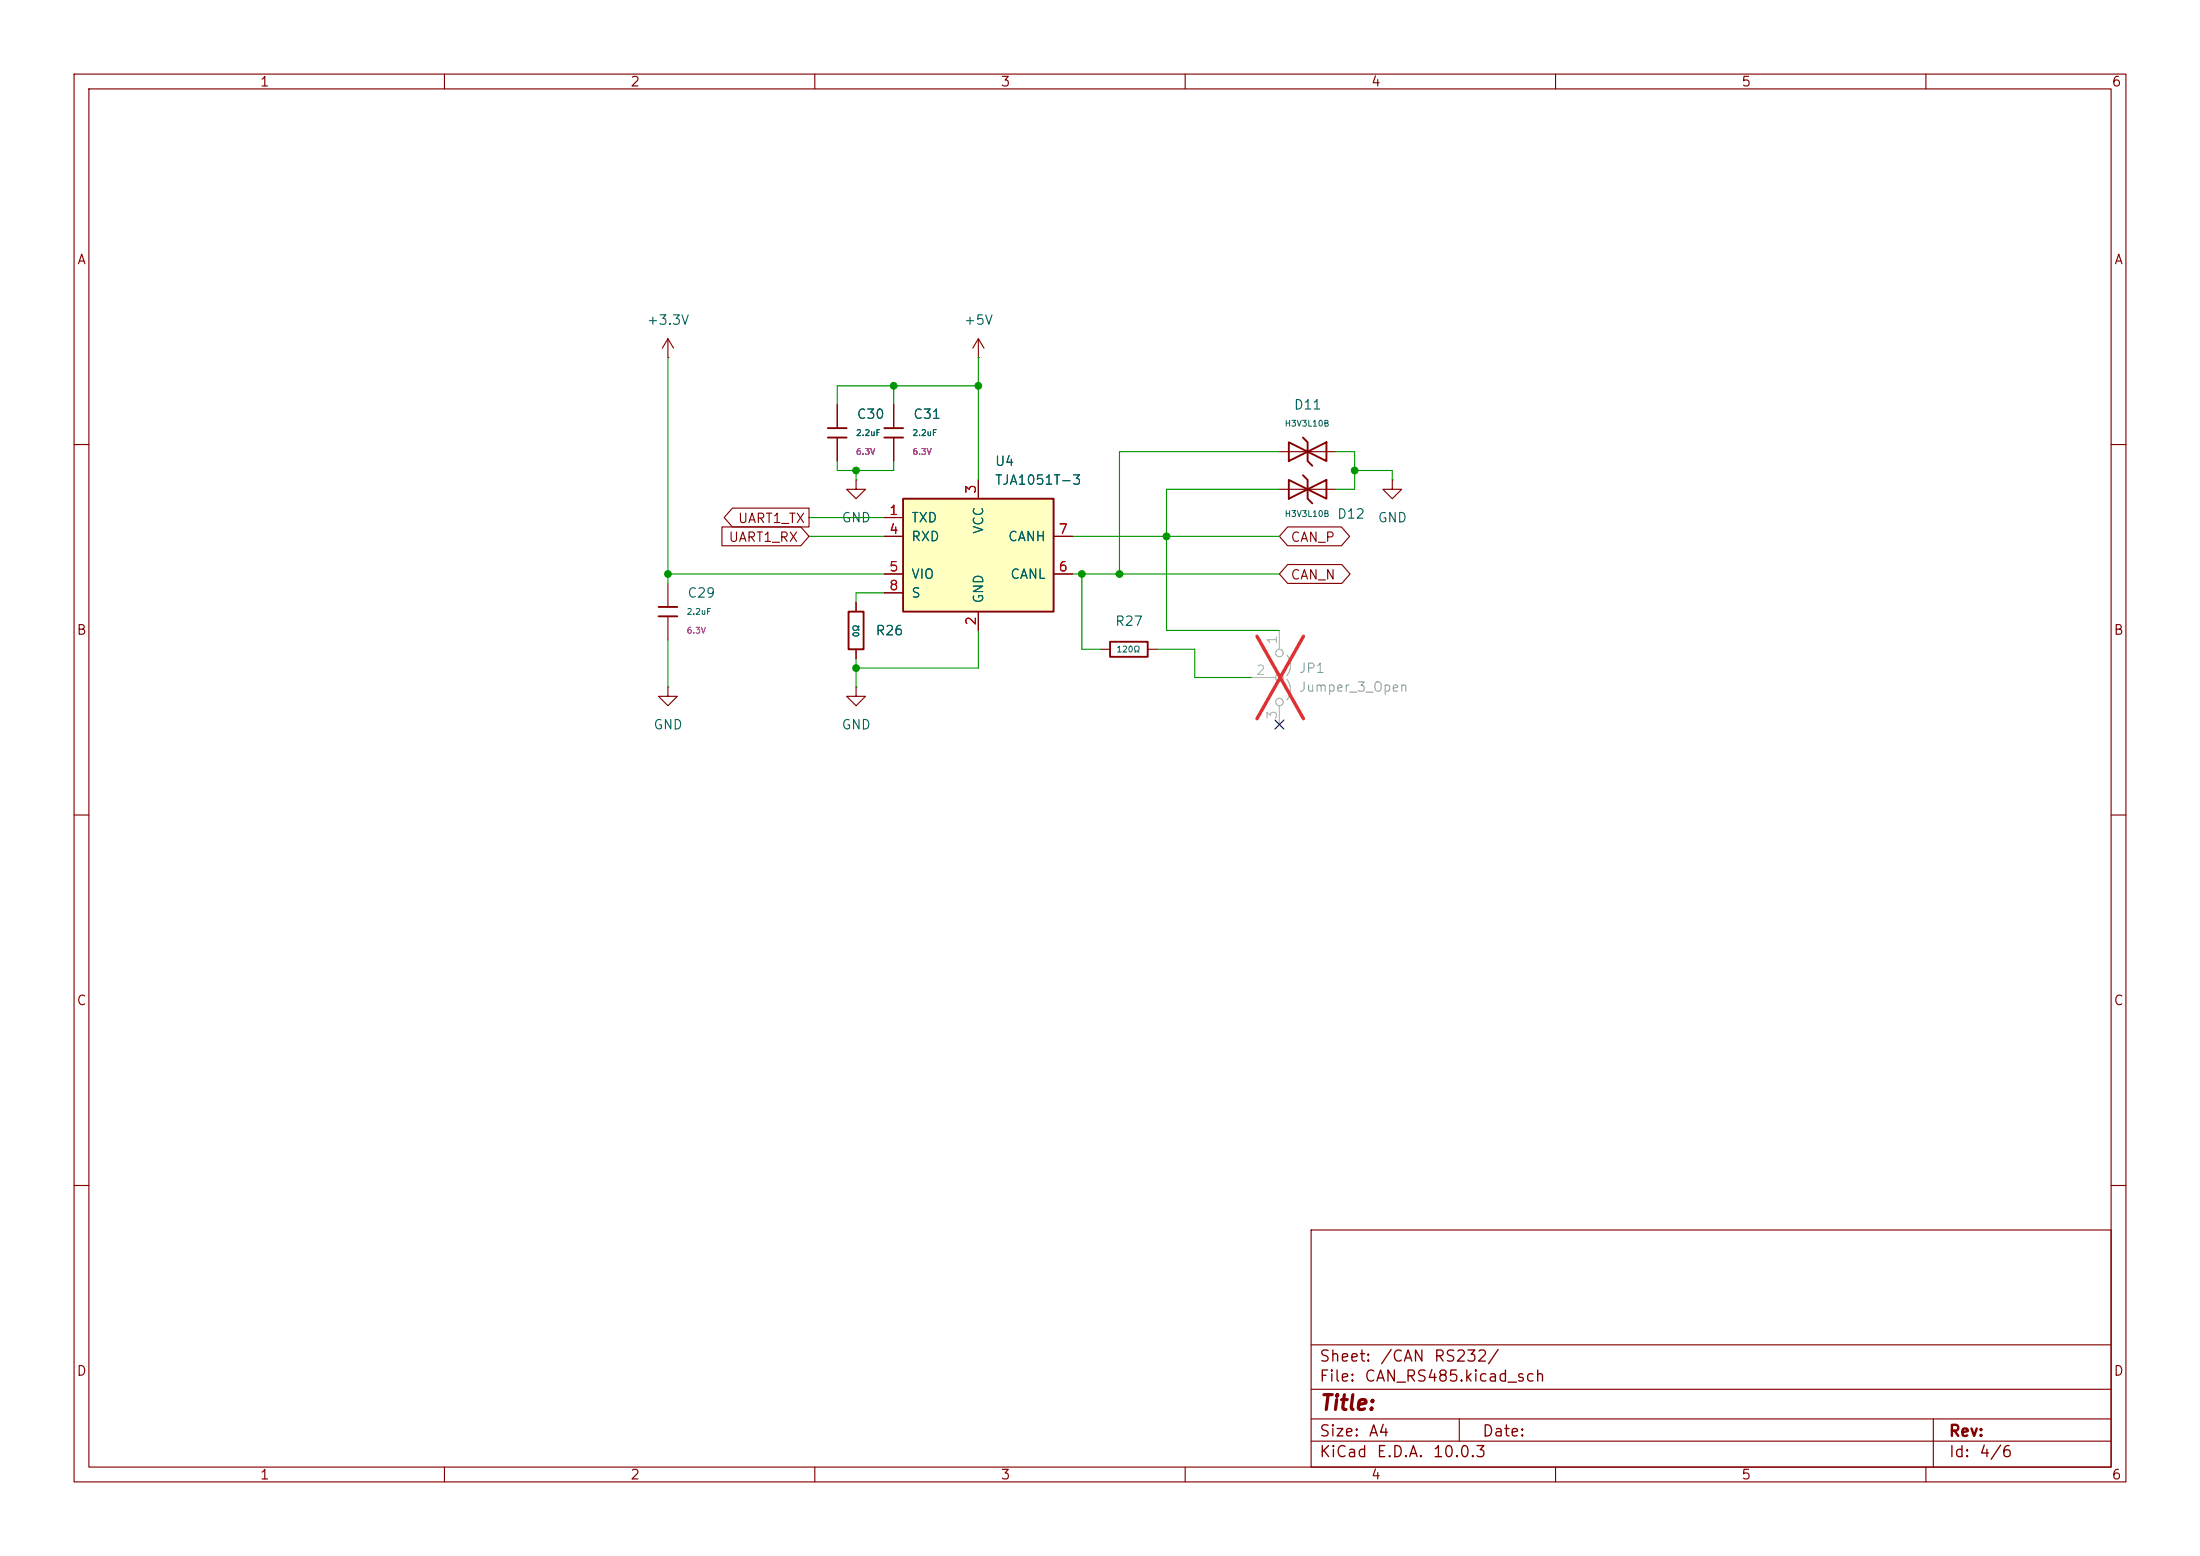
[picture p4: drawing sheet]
<svg xmlns="http://www.w3.org/2000/svg" width="297mm" height="210mm" viewBox="0 0 297 210" stroke-linecap="round" stroke-linejoin="round" font-family="sans-serif">
<g fill="none" stroke="#840000" stroke-width=".15">
<path d="M10 10h277v190h-277zM12 12h273v186h-273zM60 10v2M110 10v2M160 10v2M210 10v2M260 10v2M132.1 48.3h.1M132.1 45.7l-.8 1.3M132.1 45.7l.7 1.3M132.1 45.7v2.6M10 60h2"/>
<path d="M172.7 66h7.6M172.7 61h7.6M188 64.8v1.2h1.2l-1.2 1.3-1.3-1.3h1.3M188 64.8h.1M285 60h2M148.6 87.6h1.3M154.9 87.6h1.3M10 110h2M285 110h2M10 160h2M177 166h108v32h-108zM285 160h2"/>
<path d="M60 198v2M110 198v2M160 198v2M177 194.5h108M177 191.5h108M177 187.5h108M177 181.5h108M197 191.5v3M210 198v2M260 198v2M261 191.5v6.5"/>
</g>
<path d="M174 59.7l2.5 1.3-2.5 1.2zM175.9 59.1l.6 .6v2.5l.7 .7M174 64.8l2.5 1.2-2.5 1.3zM175.9 64.1l.6 .7v2.5l.7 .6M176.5 66l2.6-1.2v2.5zM176.5 61l2.6-1.3v2.5zM149.9 86.6h5v2h-5z" fill="none" stroke="#840000" stroke-width=".25"/>
<g fill="none" stroke="#a1a1a1" stroke-width=".15">
<path d="M168.9 91.4h3.3M172.7 85.1v2.5M172.7 95.3v2.5M173.7 88.4a2.26 2.26 0 0 1 0 2.8M173.7 91.7a2.26 2.26 0 0 1 0 2.8"/>
<circle cx="172.7" cy="91.4" r=".51"/>
<circle cx="172.7" cy="88.1" r=".51"/>
<circle cx="172.7" cy="94.7" r=".51"/>
</g>
<path d="M169.7 85.9l6.3 11.1M176 85.9l-6.3 11.1" fill="none" stroke="#e12e31" stroke-width=".46"/>
<path d="M121.9 67.3h20.3v15.3h-20.3z" fill="#ffffc2"/>
<path d="M111.8 57.8h2.5M111.8 59.1h2.5M119.4 57.8h2.5M119.4 59.1h2.5M121.9 67.3h20.3v15.3h-20.3zM88.9 81.9h2.5M88.9 83.2h2.5M114.6 82.6h2v5h-2z" fill="none" stroke="#840000" stroke-width=".25"/>
<g fill="none" stroke="#840000" stroke-width=".15">
<path d="M90.2 48.3h.1M90.2 45.7v2.6M90.2 45.7l-.8 1.3M90.2 45.7l.7 1.3M113 54.6v3.2M113 59.1v3.1M120.6 54.6v3.2M120.6 59.1v3.1M90.2 78.7v3.2M97.5 71.1h10.6l1.1 1.3-1.1 1.3h-10.6zM98.9 68.6h10.3v2.5h-10.3l-1.1-1.2zM115.6 64.8v1.2h1.2l-1.2 1.3-1.3-1.3h1.3"/>
<path d="M115.6 64.8h.1M119.4 69.9h2.5M119.4 72.4h2.5M119.4 77.5h2.5M132.1 64.8v2.5M142.2 72.4h2.6M142.2 77.5h2.6M173.8 71.1h7.3l1.1 1.3-1.1 1.3h-7.3l-1.1-1.3zM173.8 76.2h7.4l1.1 1.3-1.1 1.2h-7.4l-1.1-1.2zM90.2 92.7v1.3h1.2l-1.2 1.3-1.3-1.3h1.3M90.2 92.7h.1M90.2 83.2v3.2"/>
<path d="M115.6 92.7v1.3h1.2l-1.2 1.3-1.3-1.3h1.3M115.6 92.7h.1M115.6 81.3v1.3M115.6 87.6v1.3M119.4 80h2.5M132.1 82.6v2.5"/>
</g>
<g fill="none" stroke="#009600" stroke-width=".15">
<path d="M90.2 48.3v30.4M120.6 52.1v2.5M132.1 48.3v16.5M132.1 52.1h-19.1v2.5M90.2 77.5h29.2M109.2 72.4h10.2M109.2 69.9h10.2M113 62.2v1.3h7.6v-1.3M115.6 63.5v1.3M144.8 72.4h27.9M144.8 77.5h27.9M146 77.5v10.1h2.6"/>
<path d="M172.7 61h-21.6v16.5M172.7 66h-15.2v19.1h15.2M180.3 61h2.6v5h-2.6M182.9 63.5h5.1v1.3M90.2 86.4v6.3M115.6 88.9v3.8M119.4 80h-3.8v1.3M132.1 85.1v5.1h-16.5M156.2 87.6h5.1v3.8h7.6"/>
</g>
<path d="M172.1 97.2l1.2 1.2M173.3 97.2l-1.2 1.2" fill="none" stroke="#000084" stroke-width=".15"/>
<g fill="#009600" stroke="#009600" stroke-width=".14">
<circle cx="182.9" cy="63.5" r=".46"/>
<circle cx="157.5" cy="72.4" r=".46"/>
<circle cx="146" cy="77.5" r=".46"/>
<circle cx="151.1" cy="77.5" r=".46"/>
<circle cx="120.6" cy="52.1" r=".46"/>
<circle cx="132.1" cy="52.1" r=".46"/>
<circle cx="115.6" cy="90.2" r=".46"/>
<circle cx="90.2" cy="77.5" r=".46"/>
<circle cx="115.6" cy="63.5" r=".46"/>
</g>
<text font-size="2" fill="#840000" x="178" y="190.8">Title:</text>
<g font-size="1.5" fill="#840000">
<text x="178" y="184.2">Sheet:</text>
<text x="186.2" y="184.2">/CAN</text>
<text x="193.5" y="184.2">RS232/</text>
<text x="178" y="186.9">File:</text>
<text x="184.1" y="186.9">CAN_RS485.kicad_sch</text>
<text x="178" y="197.1">KiCad</text>
<text x="178" y="194.3">Size:</text>
<text x="184.7" y="194.3">A4</text>
<text x="185.7" y="197.1">E.D.A.</text>
<text x="193.3" y="197.1">10.0.3</text>
<text x="200" y="194.3">Date:</text>
<text x="263" y="194.3">Rev:</text>
<text x="263" y="197.1">Id:</text>
<text x="267.1" y="197.1">4/6</text>
</g>
<g font-size="1.3" fill="#840000">
<text x="35" y="12">1</text>
<text x="85" y="12">2</text>
<text x="135" y="12">3</text>
<text x="185" y="12">4</text>
<text x="235" y="12">5</text>
<text x="285" y="12">6</text>
<text x="10.3" y="36">A</text>
<text x="285.3" y="36">A</text>
<text x="99.5" y="70.9">UART1_TX</text>
<text x="98.3" y="73.5">UART1_RX</text>
<text x="174.1" y="73.5">CAN_P</text>
<text x="174.1" y="78.5">CAN_N</text>
<text x="10.3" y="86">B</text>
<text x="285.3" y="86">B</text>
<text x="10.3" y="136">C</text>
<text x="285.3" y="136">C</text>
<text x="10.3" y="186">D</text>
<text x="285.3" y="186">D</text>
<text x="35" y="200">1</text>
<text x="85" y="200">2</text>
<text x="135" y="200">3</text>
<text x="185" y="200">4</text>
<text x="235" y="200">5</text>
<text x="285" y="200">6</text>
</g>
<g font-size="1.3" fill="#006464">
<text x="87.2" y="44.2">+3.3V</text>
<text x="130" y="44.2">+5V</text>
<text x="115.6" y="56.9">C30</text>
<text x="123.2" y="56.9">C31</text>
<text x="174.6" y="55.6">D11</text>
<text x="134.2" y="65.7">TJA1051T-3</text>
<text x="134.2" y="63.2">U4</text>
<text x="113.5" y="70.8">GND</text>
<text x="122.9" y="70.8">TXD</text>
<text x="180.4" y="70.3">D12</text>
<text x="185.9" y="70.8">GND</text>
<text x="122.9" y="73.4">RXD</text>
<text x="133.1" y="72.2" transform="rotate(-90 133.1 72.2)">VCC</text>
<text x="136" y="73.4">CANH</text>
<text x="92.7" y="81">C29</text>
<text x="122.9" y="78.4">VIO</text>
<text x="122.9" y="81">S</text>
<text x="133.1" y="81.5" transform="rotate(-90 133.1 81.5)">GND</text>
<text x="136.3" y="78.4">CANL</text>
<text x="118.1" y="86.1">R26</text>
<text x="150.5" y="84.8">R27</text>
<text x="88.1" y="98.8">GND</text>
<text x="113.5" y="98.8">GND</text>
</g>
<g font-size="1.3" fill="#a90000">
<text x="119.9" y="69.8">1</text>
<text x="132.1" y="66.7" transform="rotate(-90 132.1 66.7)">3</text>
<text x="119.9" y="72.4">4</text>
<text x="119.9" y="77.4">5</text>
<text x="142.8" y="77.4">6</text>
<text x="142.8" y="72.4">7</text>
<text x="119.9" y="80">8</text>
<text x="132.1" y="84.5" transform="rotate(-90 132.1 84.5)">2</text>
</g>
<g font-size="1.3" fill="#aaa">
<text x="172.7" y="87.1" transform="rotate(-90 172.7 87.1)">1</text>
<text x="169.5" y="91.4">2</text>
<text x="172.7" y="97.2" transform="rotate(-90 172.7 97.2)">3</text>
</g>
<g font-size="1.3" fill="#989898">
<text x="175.3" y="91.1">JP1</text>
<text x="175.3" y="93.7">Jumper_3_Open</text>
</g>
<g font-size=".8" fill="#006464">
<text x="115.5" y="59">2.2uF</text>
<text x="123.1" y="59">2.2uF</text>
<text x="173.4" y="57.8">H3V3L10B</text>
<text x="173.4" y="70">H3V3L10B</text>
<text x="92.6" y="83.2">2.2uF</text>
<text x="116.2" y="86.1" transform="rotate(-90 116.2 86.1)">0Ω</text>
<text x="150.7" y="88.2">120Ω</text>
</g>
<g font-size=".8" fill="#840084">
<text x="115.5" y="61.6">6.3V</text>
<text x="123.1" y="61.6">6.3V</text>
<text x="92.6" y="85.7">6.3V</text>
</g>
</svg>
